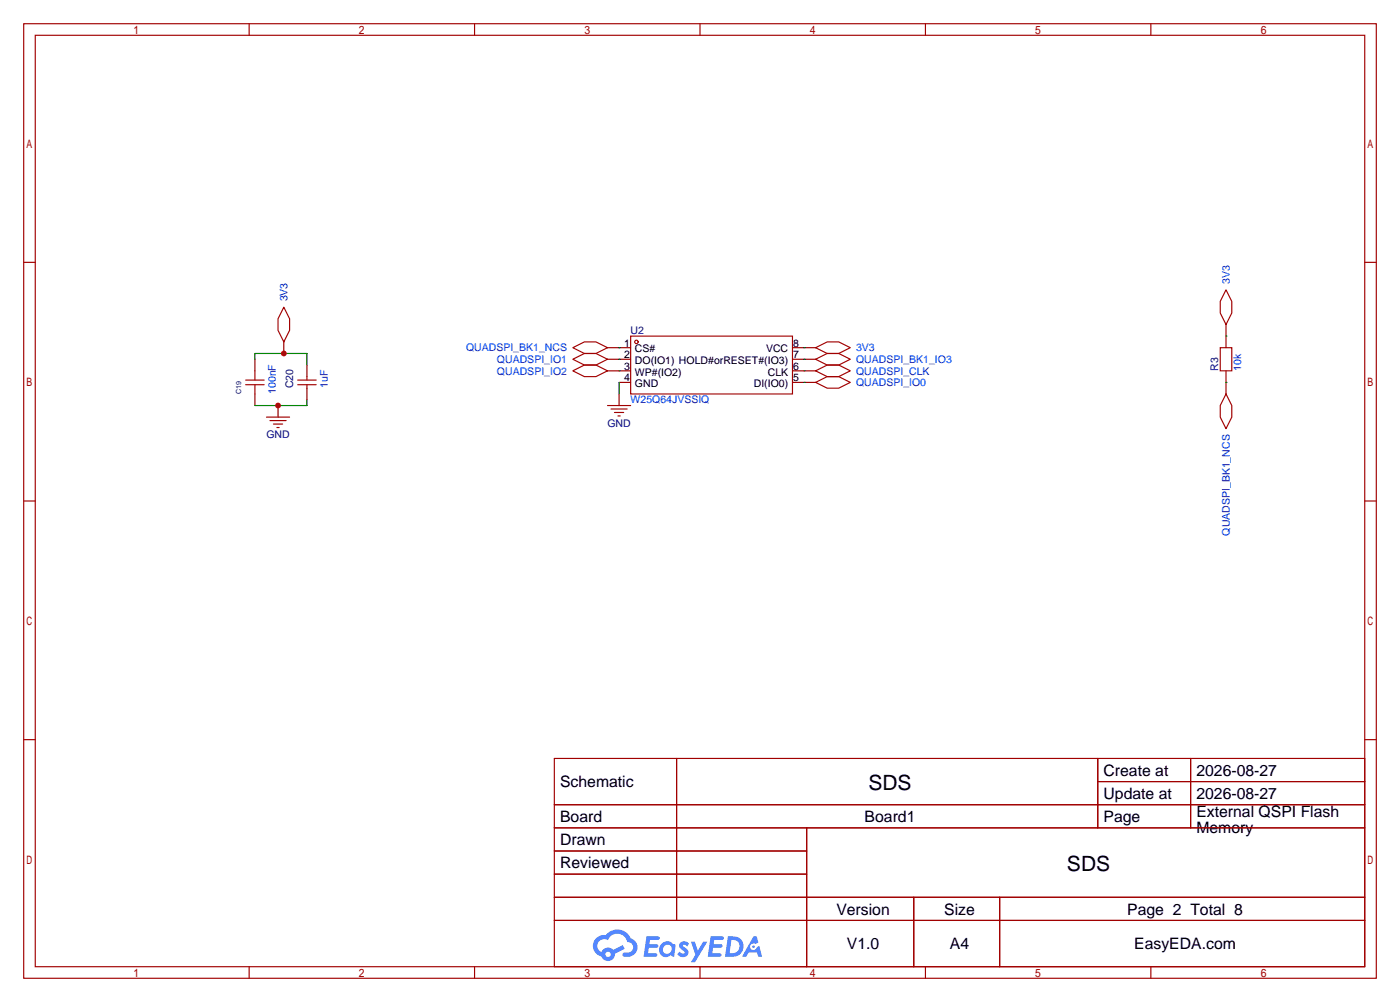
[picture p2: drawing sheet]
<svg xmlns="http://www.w3.org/2000/svg" width="308mm" height="220mm" viewBox="0 0 308 220" stroke-linecap="round" stroke-linejoin="round" font-family="sans-serif">
<g fill="none" stroke="#a10000" stroke-width=".25">
<path d="M5.2 5.2h297.2v209.6h-297.2zM7.7 7.7h292.1v204.5h-292.1zM54.7 5.2v2.5M104.3 5.2v2.5M153.8 5.2v2.5M203.3 5.2v2.5M252.9 5.2v2.5M5.2 57.6h2.5M299.8 57.6h2.6M5.2 110h2.5M299.8 110h2.6M5.2 162.4h2.5"/>
<path d="M121.8 166.5h178v45.7h-178zM121.8 176.7h178M148.7 166.5v35.6M241.2 166.5v15.2M241.2 171.6h58.6M261.6 166.5v15.2M299.8 162.4h2.6M121.8 181.7h178M121.8 186.8h55.4M121.8 197h178M121.8 191.9h55.4M177.2 181.7v30.5"/>
<path d="M200.8 197v15.2M219.6 197v15.2M54.7 212.2v2.6M104.3 212.2v2.6M121.8 202.1h178M153.8 212.2v2.6M203.3 212.2v2.6M252.9 212.2v2.6"/>
</g>
<g fill="#5487ff">
<path d="M149.5 206.9a1.3 1.3 0 0 1 1.9 .3l-.4 .6a.54 .54 0 0 0-1-.2l.2 .2a1.28 1.28 0 0 1 .8 2 1.53 1.53 0 0 1-2.2-.3l.5-.6 .8 .5a.31 .31 0 0 0 .3-.3 .31 .31 0 0 0-.2-.4 1.12 1.12 0 0 1-.7-1.8z"/>
<path d="M151.8 206.7h.8l.7 2 1.2-2h.9l-2.7 4.5h-.9l1-1.6z"/>
<path d="M142 205.5h2.3a.46 .46 0 0 1 .5 .1 .46 .46 0 0 1 .1 .5l-.3 .2h-1.8l-.1 1h1.6a.4 .4 0 0 1 .3 .4 .4 .4 0 0 1-.4 .4h-1.6l-.2 1.2 1.4-.1a.46 .46 0 0 1 .5 .1 .46 .46 0 0 1 .1 .5l-.4 .2h-2.6z"/>
<path d="M156.1 205.5h2.3a.47 .47 0 0 1 .5 .1 .47 .47 0 0 1 .1 .5l-.3 .2h-1.8l-.1 1h1.6a.4 .4 0 0 1 .4 .4 .4 .4 0 0 1-.5 .4h-1.6l-.2 1.1h1.4a.46 .46 0 0 1 .5 .1 .46 .46 0 0 1 .1 .5l-.4 .2h-2.6z"/>
<path d="M165.5 205.6h.8l.3 1.3-.6 .3a.75 .75 0 0 0-1.1 .3 .75 .75 0 0 0 .5 1.1 .75 .75 0 0 0 .9-.7l.5-.3 .6 2.4h-.8l-.3-.9h-1.8l-.5 .9h-1z"/>
<path d="M159.9 205.6l-.6 4.4h1.4a2.27 2.27 0 0 0 2.7-2.3 2.27 2.27 0 0 0-2.7-2.1zM160.7 206.3a1.5 1.5 0 0 1 1.8 1.6 1.5 1.5 0 0 1-1.9 1.3h-.3z"/>
<path d="M145.4 207.2a1.6 1.6 0 0 0-.4 2.3 1.6 1.6 0 0 0 2.3 .2l.8 .3 .3-2.4-.1-.3-.5-.1a1.58 1.58 0 0 0-2.4 0zM146 207.7a.98 .98 0 0 1 1.6 .4 .98 .98 0 0 1-1.1 1.3 .94 .94 0 0 1-.9-.7 .94 .94 0 0 1 .4-1z"/>
<path d="M131 206a2.37 2.37 0 0 0 1.1 4 1.54 1.54 0 0 0 1.8 1 1.54 1.54 0 0 0 1.2-1.6l2.2-1.1-.5-.8-2.1 1a1.57 1.57 0 0 0-2.6 .5 1.5 1.5 0 0 1-.7-2.1 1.5 1.5 0 0 1 2.2-.5 2.23 2.23 0 0 1 2.3-1.4 2.23 2.23 0 0 1 2 1.8 1.16 1.16 0 0 1 1.2 1.1 1.16 1.16 0 0 1-1.1 1.2h-.7a.47 .47 0 0 0-.5 .4 .47 .47 0 0 0 .4 .5 2.17 2.17 0 0 0 2.5-.9 2.17 2.17 0 0 0-.4-2.7l-.7-.4a3.2 3.2 0 0 0-5.5-.7l-1.1 .1zM133 209.5a.6 .6 0 0 1 1.2 0 .6 .6 0 0 1-1.2 0z"/>
<circle cx="165.6" cy="207.8" r=".28"/>
</g>
<g fill="none" stroke="#a10000" stroke-width=".25">
<path d="M138.6 73.8h35.5v12.7h-35.5zM54 84.5h4M54 83.4h4M56 81.4v2M56 84.5v2M58.5 91.6h5.1M59.3 92.3h3.6M60.1 93.1h2M60.8 93.9h.5"/>
<circle cx="139.8" cy="75.1" r=".38"/>
</g>
<path d="M56 78.9v2.5M136 76.3h2.6M136 78.9h2.6M174.1 76.3h2.6M174.1 78.9h2.6M56 86.5v2.5M61.1 89v2.6M136 81.4h2.6M136 83.9h2.6M174.1 81.4h2.6M174.1 83.9h2.6" fill="none" stroke="#870000" stroke-width=".25"/>
<path d="M67.4 87.8v1.2h-11.4" fill="none" stroke="#008700" stroke-width=".25"/>
<circle cx="61.1" cy="89" r=".63" fill="#c00"/>
<path d="M62.4 75.1v2.5" fill="none" stroke="#870000" stroke-width=".25"/>
<path d="M62.4 67.4l1.2 2.6v2.5l-1.2 2.6-1.3-2.6v-2.5z" fill="none" stroke="#a10000" stroke-width=".25"/>
<path d="M56 78.9v-1.3h11.4v2.5" fill="none" stroke="#008700" stroke-width=".25"/>
<circle cx="62.4" cy="77.6" r=".63" fill="#c00"/>
<path d="M133.5 76.3h2.5M133.5 78.9h2.5M176.7 76.3h2.5M176.7 78.9h2.5M269.4 71.2v5.1M67.4 80.1v2.6M67.4 85.2v2.6M133.5 81.4h2.5M136 86.5v2.5M176.7 83.9h2.5M176.7 81.4h2.5M269.4 81.4v5.1" fill="none" stroke="#870000" stroke-width=".25"/>
<g fill="none" stroke="#a10000" stroke-width=".25">
<path d="M125.9 76.3l2.5-1.2h2.5l2.6 1.2-2.6 1.3h-2.5zM125.9 78.9l2.5-1.3h2.5l2.6 1.3-2.6 1.2h-2.5zM179.2 76.3l2.5-1.2h2.6l2.5 1.2-2.5 1.3h-2.6zM179.2 78.9l2.5-1.3h2.6l2.5 1.3-2.5 1.2h-2.6zM268.1 76.3h2.5v5.1h-2.5zM269.4 63.6l1.2 2.6v2.5l-1.2 2.5-1.3-2.5v-2.5zM65.4 84.5h4.1M65.4 83.4h4.1M67.4 82.7v.7M67.4 84.5v.7M125.9 81.4l2.5-1.3h2.5l2.6 1.3-2.6 1.3h-2.5zM133.5 89h5.1"/>
<path d="M134.2 89.8h3.6M135 90.6h2M135.8 91.3h.5M179.2 83.9l2.5-1.2h2.6l2.5 1.2-2.5 1.3h-2.6zM179.2 81.4l2.5-1.3h2.6l2.5 1.3-2.5 1.3h-2.6zM269.4 86.5l1.2 2.5v2.6l-1.2 2.5-1.3-2.5v-2.6z"/>
</g>
<path d="M136 76.3h.1M136 78.9h.1M176.7 76.3h.1M176.7 78.9h.1M269.4 73.8h.1M136 81.4h.1M136 83.9v2.6M176.7 83.9h.1M176.7 81.4h.1M269.4 83.9h.1" fill="none" stroke="#008700" stroke-width=".25"/>
<g font-size="4.6">
<text x="190.8" y="173.4">SDS</text>
<text x="234.4" y="191.2">SDS</text>
</g>
<g font-size="3.5">
<text x="123.1" y="172.8">Schematic</text>
<text x="242.5" y="170.3">Create at</text>
<text x="262.9" y="170.3">2026-08-27</text>
<text x="242.5" y="175.4">Update at</text>
<text x="262.9" y="175.4">2026-08-27</text>
<text x="262.9" y="179.3">External QSPI Flash</text>
<text x="123.1" y="180.5">Board</text>
<text x="123.1" y="185.5">Drawn</text>
<text x="190" y="180.5">Board1</text>
<text x="242.5" y="180.5">Page</text>
<text x="262.9" y="182.8">Memory</text>
<text x="123.1" y="190.6">Reviewed</text>
<text x="183.8" y="200.8">Version</text>
<text x="207.5" y="200.8">Size</text>
<text x="247.7" y="200.8">Page 2 Total 8</text>
<text x="186.1" y="208.4">V1.0</text>
<text x="208.7" y="208.4">A4</text>
<text x="249.2" y="208.4">EasyEDA.com</text>
</g>
<g font-size="2.3" fill="#00f">
<text x="270.2" y="62.4" transform="rotate(-90 270.2 62.4)">3V3</text>
<text x="63.2" y="66.2" transform="rotate(-90 63.2 66.2)">3V3</text>
<text x="102.4" y="77.1">QUADSPI_BK1_NCS</text>
<text x="188.1" y="77.1">3V3</text>
<text x="109.2" y="82.2">QUADSPI_IO2</text>
<text x="109.2" y="79.7">QUADSPI_IO1</text>
<text x="188.1" y="82.2">QUADSPI_CLK</text>
<text x="188.1" y="79.7">QUADSPI_BK1_IO3</text>
<text x="272.7" y="81.4" transform="rotate(-90 272.7 81.4)">10k</text>
<text x="60.6" y="86.5" transform="rotate(-90 60.6 86.5)">100nF</text>
<text x="72.1" y="85.2" transform="rotate(-90 72.1 85.2)">1uF</text>
<text x="138.6" y="88.6">W25Q64JVSSIQ</text>
<text x="188.1" y="84.8">QUADSPI_IO0</text>
<text x="270.2" y="117.6" transform="rotate(-90 270.2 117.6)">QUADSPI_BK1_NCS</text>
</g>
<g font-size="2.3">
<text x="137.1" y="76.1">1</text>
<text x="139.5" y="77.4">CS#</text>
<text x="168.3" y="77.4">VCC</text>
<text x="174.2" y="76.1">8</text>
<text x="137.1" y="78.6">2</text>
<text x="137.1" y="81.2">3</text>
<text x="137.1" y="83.7">4</text>
<text x="139.5" y="79.9">DO(IO1) HOLD#orRESET#(IO3)</text>
<text x="139.5" y="82.4">WP#(IO2)</text>
<text x="168.7" y="82.4">CLK</text>
<text x="174.2" y="83.7">5</text>
<text x="174.2" y="81.2">6</text>
<text x="174.2" y="78.5">7</text>
<text x="139.5" y="85">GND</text>
<text x="165.6" y="85">DI(IO0)</text>
</g>
<g font-size="2.3" fill="#000080">
<text x="138.6" y="73.3">U2</text>
<text x="267.6" y="81.4" transform="rotate(-90 267.6 81.4)">R3</text>
<text x="64.4" y="85.2" transform="rotate(-90 64.4 85.2)">C20</text>
<text x="133.5" y="93.6">GND</text>
<text x="58.5" y="96.2">GND</text>
</g>
<text font-size="1.6" fill="#000080" x="53" y="86.5" transform="rotate(-90 53 86.5)">C19</text>
</svg>
